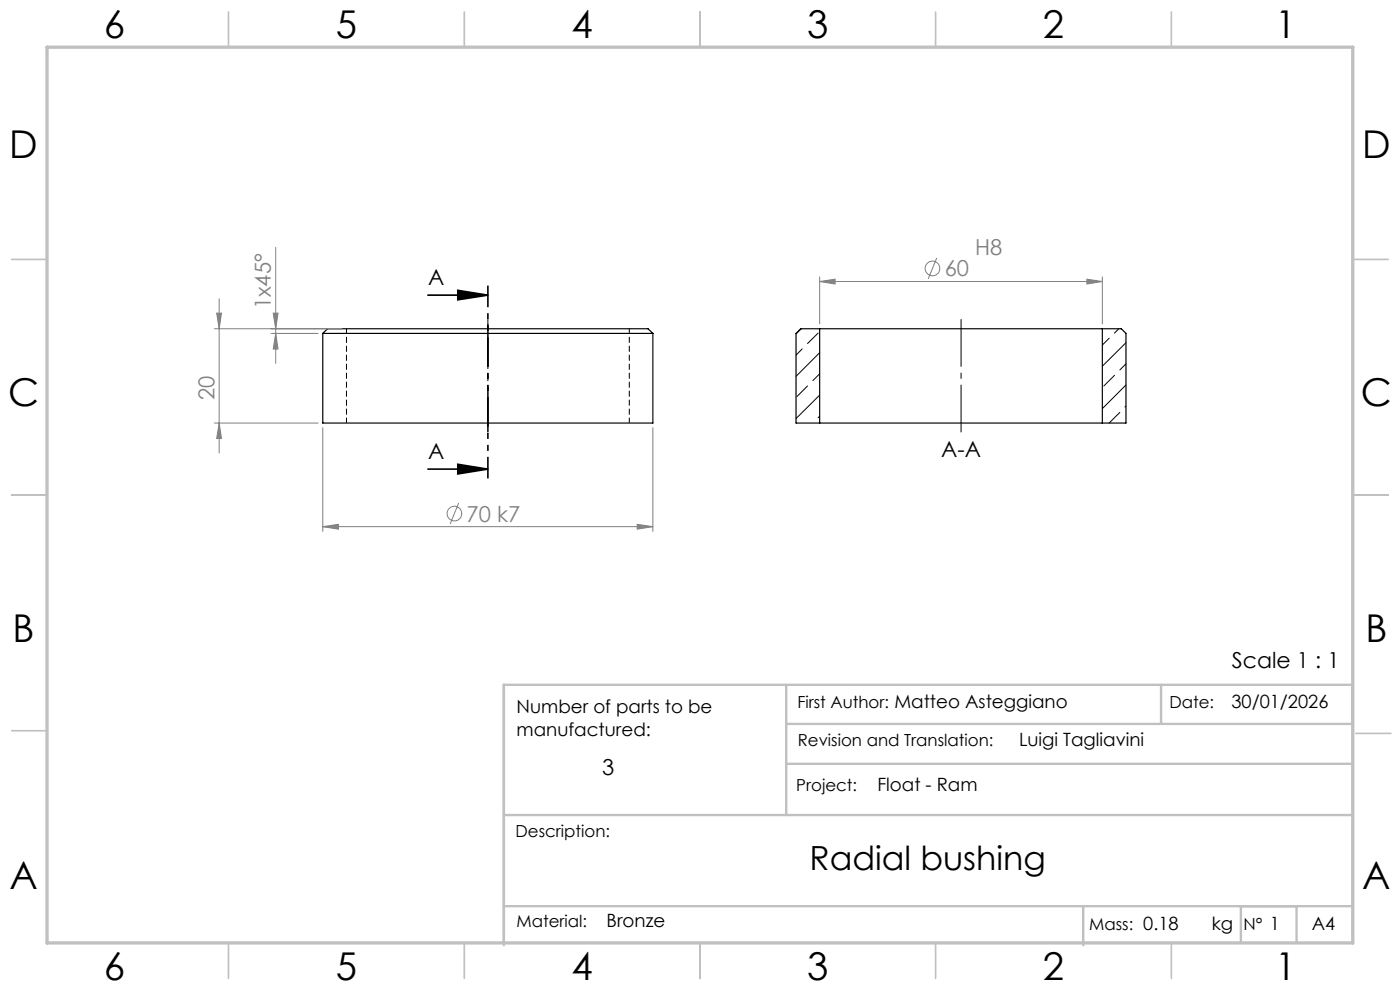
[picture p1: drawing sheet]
<svg xmlns="http://www.w3.org/2000/svg" width="297mm" height="210mm" viewBox="0 0 297 210" stroke-linecap="round" stroke-linejoin="round" font-family="sans-serif">
<path d="M73.5 69.7v20M133.5 89.7v-20" fill="none" stroke="#000" stroke-width=".21" stroke-dasharray="1.3 .6" stroke-dashoffset=".2" stroke-linecap="butt"/>
<path d="M68.5 70.7v19h70v-19M68.5 70.7h70M68.5 70.7l1-1h68l1 1M173.9 69.7h60M173.9 69.7h-4l-1 1v19h5M173.9 69.7v20M233.9 69.7h4l1 1v19h-5M233.9 69.7v20M173.9 89.7h60" fill="none" stroke="#000" stroke-width=".25"/>
<g fill="none" stroke="#000" stroke-width=".21">
<path d="M170 69.7l-1.1 1.1M170.2 74l-1.3 1.3M173.6 70.7l-2.3 2.2M173.9 74.8l-5 5M173.9 79.3l-1.5 1.4M235.3 71.7l-1.4 1.5M236.4 79.6l-2.2 2.3M237.3 69.7l-.9 1M238.9 72.7l-5 5M238.9 77.2l-1.3 1.3M171.3 81.9l-2.2 2.2M173.9 83.8l-5 5"/>
<path d="M173.9 88.3l-.3 .3M237.6 87.5l-2.3 2.2M238.9 81.7l-5 5M238.9 86.1l-.2 .3"/>
</g>
<g fill="none" stroke="#808080" stroke-width=".21">
<path d="M58.5 52.5v24.6M173.9 59.7l3.3-.5v1zM173.9 58.7v10M173.9 59.7h60M198.7 54.7l-1.8 4.5M230.6 59.2l3.3 .5-3.3 .5zM233.9 58.7v10M45.5 69.7h27M46 66.4h1l-.5 3.3zM46.5 63.4v32.7M57.5 70.7h10M58 66.4h1l-.5 3.3z"/>
<path d="M58.5 70.7l.5 3.3h-1zM45.5 89.7h22M46.5 89.7l.5 3.3h-1zM68.5 90.7v22M138.5 90.7v22M68.5 111.7l3.3-.5v1zM68.5 111.7h70M97.3 106.7l-1.8 4.5M135.2 111.2l3.3 .5-3.3 .5z"/>
<circle cx="197.8" cy="56.9" r="1.56"/>
<circle cx="96.4" cy="108.9" r="1.56"/>
</g>
<path d="M90.8 62.6h12.7M97.1 61.6l6.4 1-6.4 1zM90.8 99.5h12.7M97.1 98.5l6.4 1-6.4 1z" fill="none" stroke="#000" stroke-width=".35"/>
<path d="M103.5 67.7v24M203.9 91.7v-24" fill="none" stroke="#000" stroke-width=".21" stroke-dasharray="15.2 1.3 1.3 1.3" stroke-dashoffset="5.1" stroke-linecap="butt"/>
<path d="M103.5 68.7v23" fill="none" stroke="#000" stroke-width=".21" stroke-dasharray="15.2 1.3 1.3 1.3" stroke-dashoffset="5.6" stroke-linecap="butt"/>
<path d="M103.5 60.6v40.9" fill="none" stroke="#000" stroke-width=".35" stroke-dasharray="6.3 1.3 1.3 1.3 1.3 1.3" stroke-dashoffset="1.8" stroke-linecap="butt"/>
<g fill="none" stroke="#c0c0c0" stroke-width=".35">
<path d="M48.5 2.5v7.5M98.5 2.5v7.5M148.5 2.5v7.5M198.5 2.5v7.5M248.5 2.5v7.5M2.5 55h7.5M287 55h7.5M2.5 105h7.5M287 105h7.5M2.5 155h7.5M287.6 155.6h7.5M48.5 200v7.5"/>
<path d="M98.5 200v7.5M148.5 200v7.5M198.5 200v7.5M248.5 200v7.5"/>
</g>
<path d="M166.8 153.6h120.1v-8.3h-180v55.2M166.8 145.3v27.6M246.3 145.3v8.3M106.9 172.9h180M166.8 162h120.1M106.9 192.2h180M229.8 192.2v8.3M263.2 192.2v7.7M275.1 192.2v7.7" fill="none" stroke="#c0c0c0" stroke-width=".5"/>
<path d="M10 10h277v190h-277z" fill="none" stroke="#c0c0c0" stroke-width=".7"/>
<path d="M97.1 61.6l6.4 1-6.4 1zM97.1 98.5l6.4 1-6.4 1z" fill="#000"/>
<g fill="#808080">
<path d="M173.9 59.7l3.3-.5v1zM230.6 59.2l3.3 .5-3.3 .5z"/>
<path d="M68.5 111.7l3.3-.5v1zM135.2 111.2l3.3 .5-3.3 .5z"/>
<path d="M46.5 89.7l.5 3.3h-1zM46 66.4h1l-.5 3.3zM58.5 70.7l.5 3.3h-1zM58 66.4h1l-.5 3.3z"/>
</g>
<g font-size="8.1">
<text x="22" y="8">6</text>
<text x="71.2" y="8">5</text>
<text x="121.2" y="8">4</text>
<text x="171.2" y="8">3</text>
<text x="221.2" y="8">2</text>
<text x="270.5" y="8">1</text>
<text x="2" y="33.6">D</text>
<text x="289" y="33.6">D</text>
<text x="1.7" y="86.1">C</text>
<text x="288.7" y="86.1">C</text>
<text x="2.7" y="136.1">B</text>
<text x="289.7" y="136.1">B</text>
<text x="2" y="188.6">A</text>
<text x="289" y="188.6">A</text>
<text x="22" y="208">6</text>
<text x="71.2" y="208">5</text>
<text x="121.2" y="208">4</text>
<text x="171.2" y="208">3</text>
<text x="221.2" y="208">2</text>
<text x="270.5" y="208">1</text>
</g>
<text font-size="7.1" x="171.7" y="184.5">Radial bushing</text>
<g font-size="4.7" fill="#808080">
<text x="200.4" y="58.6">60</text>
<text x="206.9" y="54.2">H8</text>
<text x="57.5" y="65.6" transform="rotate(-90 57.5 65.6)">1x45°</text>
<text x="45.5" y="84.9" transform="rotate(-90 45.5 84.9)">20</text>
<text x="99" y="110.6">70 k7</text>
</g>
<g font-size="4.7">
<text x="90.8" y="60.5">A</text>
<text x="90.8" y="97.4">A</text>
<text x="199.7" y="97">A-A</text>
<text x="261.3" y="141.6">Scale 1 : 1</text>
<text x="127.7" y="164.4">3</text>
</g>
<g font-size="3.9">
<text x="109.6" y="151.2">Number of parts to be</text>
<text x="261.2" y="150.2">30/01/2026</text>
<text x="109.6" y="156.1">manufactured:</text>
<text x="216.2" y="158.3">Luigi Tagliavini</text>
<text x="186.1" y="167.8">Float - Ram</text>
<text x="128.7" y="196.7">Bronze</text>
<text x="257.1" y="197.3">kg</text>
<text x="278.3" y="197.4">A4</text>
</g>
<g font-size="3.5">
<text x="169.2" y="150.1">First Author: Matteo Asteggiano</text>
<text x="248.1" y="150.1">Date:</text>
<text x="169.3" y="158.3">Revision and Translation:</text>
<text x="168.9" y="167.8">Project:</text>
<text x="109.4" y="177.5">Description:</text>
<text x="109.6" y="196.7">Material:</text>
<text x="231.1" y="197.3">Mass: 0.18</text>
<text x="263.8" y="197.3">N° 1</text>
</g>
</svg>
